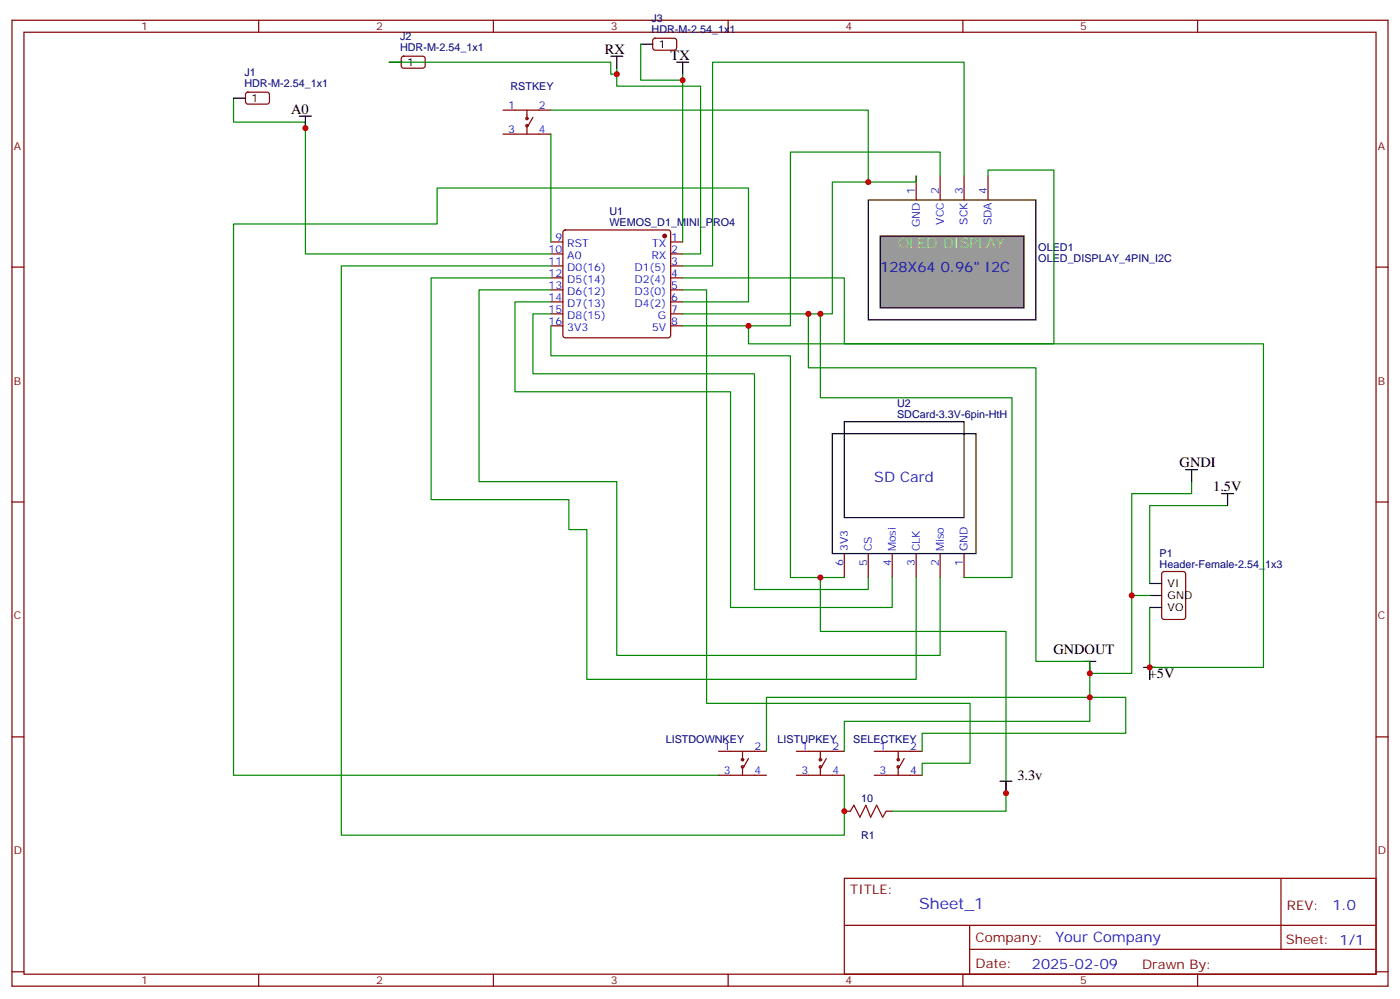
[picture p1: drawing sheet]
<svg xmlns="http://www.w3.org/2000/svg" width="412mm" height="294mm" viewBox="0 0 412 294" stroke-linecap="round" stroke-linejoin="round" font-family="sans-serif">
<g fill="none" stroke="#870000" stroke-width=".35">
<path d="M3.5 6h405.4v284.3h-405.4zM7.1 9.5h398.2v277.3h-398.2zM76.2 6v3.5M145.3 6v3.5M214.5 6v3.5M283.6 6v3.5M352.8 6v3.5M3.5 78.6h3.6M162.3 71.2h3.5M162.3 74.8h3.5M162.3 78.3h3.5M166 67.9l.5-.2h30.3l.5 .2 .3 .5v30.3l-.3 .5-.5 .2h-30.3l-.5-.2-.2-.5v-30.3z"/>
<path d="M197.6 71.2h3.5M197.6 74.8h3.5M197.6 78.3h3.5M405.3 78.6h3.6M162.3 81.8h3.5M162.3 85.3h3.5M162.3 88.9h3.5M162.3 92.4h3.5M162.3 95.9h3.5M197.6 81.8h3.5M197.6 85.3h3.5M197.6 88.9h3.5"/>
<path d="M197.6 92.4h3.5M197.6 95.9h3.5M3.5 147.8h3.6M405.3 147.8h3.6M3.5 216.9h3.6M405.3 216.9h3.6M248.7 258.6h156.6v28.2h-156.6zM377.3 258.6v20.9M248.7 272.4h156.5M285.6 279.5h119.6M285.6 272.4v14.1M3.5 286.1h3.6"/>
<path d="M76.2 286.8v3.5M145.3 286.8v3.5M214.5 286.8v3.5M283.6 286.8v3.5M352.8 286.8v3.5M405.3 286.1h3.6"/>
</g>
<circle cx="195.8" cy="69.5" r=".53" fill="#870000" stroke="#870000" stroke-width=".35"/>
<path d="M255.8 58.9h49.4v35.3h-49.4z" fill="none" stroke="#000" stroke-width=".35"/>
<path d="M259.3 69.5h42.3v21.1h-42.3z" fill="#999" stroke="#000" stroke-width=".35"/>
<g fill="none" stroke="#870000" stroke-width=".35">
<path d="M118.4 16.8l.5-.3 5.9 .1 .4 .7v2.3l-.7 .5-5.9-.1-.4-.6v-2.1zM192.5 11.5l.5-.2h5.9l.4 .7v2.4l-.7 .4-5.9-.1-.4-.6v-2.1zM72.6 27.3l.4-.2 5.9 .1 .5 .6-.1 2.4-.6 .5-5.9-.1-.5-.6v-2.2zM148.2 39.5h14.1M148.2 32.4h14.1M155.2 32.4v2.5M155.2 37v2.5M157 34.5l-1.4 2.5M269.9 51.8v7.1M276.9 51.8v7.1M284 51.8v7.1M291 51.8v7.1"/>
<path d="M248.7 162.9v7.1M255.8 162.9v7.1M262.8 162.9v7.1M269.9 162.9v7.1M276.9 162.9v7.1M284 162.9v7.1M342.4 168.4l.5-.2h5.6l.7 .5v12.9l-.4 .7-5.9 .1-.7-.5v-13zM211.7 228.2h14.1M211.7 221.2h14.1M218.7 221.2v2.4M218.7 225.7v2.5M220.5 223.3l-1.4 2.4"/>
<path d="M234.6 228.2h14.1M234.6 221.2h14.1M241.7 221.2v2.4M241.7 225.7v2.5M243.4 223.3l-1.4 2.4M248.7 238.8h1.8M257.5 228.2h14.1M257.5 221.2h14.1M261.1 238.8h1.7M264.6 221.2v2.4M264.6 225.7v2.5M266.3 223.3l-1.4 2.4"/>
<circle cx="155.2" cy="37" r=".35"/>
<circle cx="155.2" cy="34.9" r=".35"/>
<circle cx="218.7" cy="223.6" r=".35"/>
<circle cx="218.7" cy="225.7" r=".35"/>
<circle cx="241.7" cy="223.6" r=".35"/>
<circle cx="241.7" cy="225.7" r=".35"/>
<circle cx="264.6" cy="225.7" r=".35"/>
<circle cx="264.6" cy="223.6" r=".35"/>
</g>
<g fill="none" stroke="#000" stroke-width=".35">
<path d="M114.7 18.3h3.5M179.9 16.5h3.5M181.7 16.5v3.6M188.7 13h3.6M199.3 18.3h3.5M201.1 18.3v3.5M68.8 28.9h3.5M88.2 34.2h3.5M90 34.2v3.5M245.2 127.7h42.3v35.2h-42.3zM248.7 124.1h35.3v28.3h-35.3zM349.2 138.3h3.6"/>
<path d="M351 138.3v3.5M359.8 145.3h3.6M361.6 145.3v3.5M338.7 171.8h3.5M338.7 175.3h3.5M338.7 178.8h3.5M319.3 194.7h3.5M321 194.7v3.5M336.9 196.5h3.5M338.7 196.5v3.5M294.6 230h3.5M296.3 230v3.5"/>
</g>
<g fill="none" stroke="#008700" stroke-width=".35">
<path d="M114.7 18.3h65.2v3.5h1.8M188.7 13v10.6h12.4M68.8 28.9v7h21.2v38.9h72.3M162.3 32.4h93.5v21.2M162.3 39.5v31.7M181.7 20.1v5.3h24.7v49.4h-5.3M201.1 21.8v49.4M269.9 51.8v1.8h-24.7v38.8h-44.1M276.9 51.8v-7h-44.1v51.1h-31.7M284 51.8v-33.5h-74.1v60h-8.8M291 51.8v-1.7h19.4v51.1h-61.7v-19.4h-47.6M162.3 78.3h-61.8v167.6h148.2v-17.7"/>
<path d="M162.3 95.9v8.8h70.5v65.3h15.9M162.3 92.4h-5.3v17.6h65.2v63.5h33.6v-3.5M162.3 88.9h-10.6v26.4h63.5v63.5h47.6v-8.8M162.3 85.3h-21.2v56.5h40.6v51.1h95.2v-22.9M162.3 81.8h-35.3v65.3h40.6v8.8h5.3v44.1h97v-30M201.1 85.3h7v121.7h77.7v17.7h-14.2v3.5M201.1 88.9h19.4v-33.5h-91.7v10.5h-60v162.3h142.9M220.5 95.9v5.3h151.7v95.3h-33.5M238.1 92.4v15.9h67.1v86.4h15.8v3.5M241.7 92.4v24.7h56.4v52.9h-14.1M351 141.8v3.5h-17.6v30h5.3M361.6 148.8h-22.9v23"/>
<path d="M241.7 170v15.9h54.6v52.9h-33.5M333.4 175.3v22.9h-12.4v7.1h-95.2v15.9M338.7 178.8v21.2M248.7 221.2v-8.9h72.3v-7h10.6v10.6h-60v5.3"/>
</g>
<path d="M250.5 238.8l1-1.8 1.8 3.6 1.8-3.6 1.4 3.6 1.7-3.6 1.8 3.6 1.1-1.8" fill="none" stroke="#a10000" stroke-width=".35"/>
<g fill="#c00">
<circle cx="333.4" cy="175.3" r=".88"/>
<circle cx="338.7" cy="196.5" r=".88"/>
<circle cx="220.5" cy="95.9" r=".88"/>
<circle cx="241.7" cy="170" r=".88"/>
<circle cx="296.3" cy="233.5" r=".88"/>
<circle cx="248.7" cy="238.8" r=".88"/>
<circle cx="321" cy="198.2" r=".88"/>
<circle cx="321" cy="205.3" r=".88"/>
<circle cx="255.8" cy="53.6" r=".88"/>
<circle cx="238.1" cy="92.4" r=".88"/>
<circle cx="241.7" cy="92.4" r=".88"/>
<circle cx="90" cy="37.7" r=".88"/>
<circle cx="181.7" cy="21.8" r=".88"/>
<circle cx="201.1" cy="23.6" r=".88"/>
</g>
<text font-size="4.6" fill="#00f" x="270.8" y="267.6">Sheet_1</text>
<g font-size="4.2">
<text x="178.2" y="15.8">RX</text>
<text x="197.6" y="17.6">TX</text>
<text x="85.7" y="33.5">A0</text>
<text x="347.5" y="137.5">GNDI</text>
<text x="357.4" y="144.6">1.5V</text>
<text x="310.3" y="192.6">GNDOUT</text>
<text x="338.4" y="199.7">+5V</text>
<text x="299.7" y="229.6">3.3v</text>
</g>
<text font-size="4.2" fill="#ff0" x="264.6" y="73">OLED DISPLAY</text>
<text font-size="4.2" fill="#00c" x="259.3" y="80">128X64 0.96&quot; I2C</text>
<g font-size="4.2" fill="#00f">
<text x="257.5" y="141.8">SD Card</text>
<text x="392.5" y="267.8">1.0</text>
<text x="310.9" y="277.4">Your Company</text>
<text x="304" y="285.2">2025-02-09</text>
</g>
<g font-size="3.9" fill="#800">
<text x="250.5" y="263.1">TITLE:</text>
<text x="379.1" y="267.8">REV:</text>
<text x="287.4" y="277.3">Company:</text>
<text x="378.7" y="278">Sheet: 1/1</text>
<text x="287.4" y="285">Date:</text>
<text x="336.4" y="285.1">Drawn By:</text>
</g>
<g font-size="3.2" fill="#800">
<text x="41.6" y="9">1</text>
<text x="110.8" y="9">2</text>
<text x="179.9" y="9">3</text>
<text x="249.1" y="9">4</text>
<text x="318.2" y="9">5</text>
<text x="4.1" y="44.1">A</text>
<text x="405.9" y="44.1">A</text>
<text x="4.1" y="113.2">B</text>
<text x="405.9" y="113.2">B</text>
<text x="4.1" y="182.4">C</text>
<text x="405.9" y="182.4">C</text>
<text x="4.1" y="251.5">D</text>
<text x="405.9" y="251.5">D</text>
<text x="41.6" y="289.8">1</text>
<text x="110.8" y="289.8">2</text>
<text x="179.9" y="289.8">3</text>
<text x="249.1" y="289.8">4</text>
<text x="318.2" y="289.8">5</text>
</g>
<g font-size="3.2" fill="#000080">
<text x="117.9" y="11.8">J2</text>
<text x="191.9" y="9.7">HDR-M-2.54_1x1</text>
<text x="191.9" y="6.5">J3</text>
<text x="117.9" y="15">HDR-M-2.54_1x1</text>
<text x="72" y="22.4">J1</text>
<text x="72" y="25.6">HDR-M-2.54_1x1</text>
<text x="150.4" y="26.5">RSTKEY</text>
<text x="179.5" y="63.3">U1</text>
<text x="179.5" y="66.5">WEMOS_D1_MINI_PRO4</text>
<text x="305.9" y="77">OLED_DISPLAY_4PIN_I2C</text>
<text x="305.9" y="73.8">OLED1</text>
<text x="264.2" y="119.9">U2</text>
<text x="264.2" y="123.1">SDCard-3.3V-6pin-HtH</text>
<text x="341.6" y="167.2">Header-Female-2.54_1x3</text>
<text x="341.6" y="164">P1</text>
<text x="196.1" y="218.8">LISTDOWNKEY</text>
<text x="229.1" y="218.8">LISTUPKEY</text>
<text x="251.3" y="218.8">SELECTKEY</text>
<text x="253.7" y="236">10</text>
<text x="253.7" y="247">R1</text>
</g>
<g font-size="3.2">
<text x="194" y="14.1">1</text>
<text x="119.9" y="19.4">1</text>
<text x="74.1" y="30">1</text>
<text x="344" y="172.8">VI</text>
<text x="344" y="176.4">GND</text>
<text x="344" y="179.9">VO</text>
</g>
<g font-size="3.2" fill="#00f">
<text x="149.7" y="32.1">1</text>
<text x="158.7" y="32.1">2</text>
<text x="149.7" y="39.1">3</text>
<text x="158.7" y="39.1">4</text>
<text x="269.5" y="57.1" transform="rotate(-90 269.5 57.1)">1</text>
<text x="276.6" y="57.1" transform="rotate(-90 276.6 57.1)">2</text>
<text x="283.6" y="57.1" transform="rotate(-90 283.6 57.1)">3</text>
<text x="290.7" y="57.1" transform="rotate(-90 290.7 57.1)">4</text>
<text x="163.6" y="70.9">9</text>
<text x="197.7" y="70.9">1</text>
<text x="270.9" y="66.9" transform="rotate(-90 270.9 66.9)">GND</text>
<text x="278" y="66.2" transform="rotate(-90 278 66.2)">VCC</text>
<text x="285" y="66.2" transform="rotate(-90 285 66.2)">SCK</text>
<text x="292.1" y="66.4" transform="rotate(-90 292.1 66.4)">SDA</text>
<text x="161.6" y="74.4">10</text>
<text x="161.6" y="77.9">11</text>
<text x="167.1" y="72.6">RST</text>
<text x="167.1" y="76.2">A0</text>
<text x="191.9" y="76.2">RX</text>
<text x="192.1" y="72.6">TX</text>
<text x="197.7" y="74.4">2</text>
<text x="197.7" y="77.9">3</text>
<text x="161.6" y="81.5">12</text>
<text x="167.1" y="79.7">D0(16)</text>
<text x="167.1" y="83.2">D5(14)</text>
<text x="186.9" y="79.7">D1(5)</text>
<text x="186.9" y="83.2">D2(4)</text>
<text x="197.7" y="81.5">4</text>
<text x="161.6" y="85">13</text>
<text x="161.6" y="88.5">14</text>
<text x="167.1" y="86.7">D6(12)</text>
<text x="186.9" y="86.7">D3(0)</text>
<text x="197.7" y="85">5</text>
<text x="197.7" y="88.5">6</text>
<text x="161.6" y="92">15</text>
<text x="161.6" y="95.6">16</text>
<text x="167.1" y="90.3">D7(13)</text>
<text x="167.1" y="93.8">D8(15)</text>
<text x="186.9" y="90.3">D4(2)</text>
<text x="193.8" y="93.8">G</text>
<text x="197.7" y="92">7</text>
<text x="197.7" y="95.6">8</text>
<text x="167.1" y="97.3">3V3</text>
<text x="192.1" y="97.3">5V</text>
<text x="248.4" y="166.7" transform="rotate(-90 248.4 166.7)">6</text>
<text x="249.8" y="162.2" transform="rotate(-90 249.8 162.2)">3V3</text>
<text x="255.4" y="166.7" transform="rotate(-90 255.4 166.7)">5</text>
<text x="256.8" y="162.2" transform="rotate(-90 256.8 162.2)">CS</text>
<text x="262.5" y="166.7" transform="rotate(-90 262.5 166.7)">4</text>
<text x="263.9" y="162.2" transform="rotate(-90 263.9 162.2)">Mosi</text>
<text x="269.5" y="166.7" transform="rotate(-90 269.5 166.7)">3</text>
<text x="270.9" y="162.2" transform="rotate(-90 270.9 162.2)">CLK</text>
<text x="276.6" y="166.7" transform="rotate(-90 276.6 166.7)">2</text>
<text x="278" y="162.2" transform="rotate(-90 278 162.2)">Miso</text>
<text x="283.6" y="166.7" transform="rotate(-90 283.6 166.7)">1</text>
<text x="285" y="162.2" transform="rotate(-90 285 162.2)">GND</text>
<text x="213.2" y="220.8">1</text>
<text x="222.2" y="220.8">2</text>
<text x="236.1" y="220.8">1</text>
<text x="245.2" y="220.8">2</text>
<text x="259" y="220.8">1</text>
<text x="268.1" y="220.8">2</text>
<text x="213.2" y="227.9">3</text>
<text x="222.2" y="227.9">4</text>
<text x="236.1" y="227.9">3</text>
<text x="245.2" y="227.9">4</text>
<text x="259" y="227.9">3</text>
<text x="268.1" y="227.9">4</text>
</g>
</svg>
